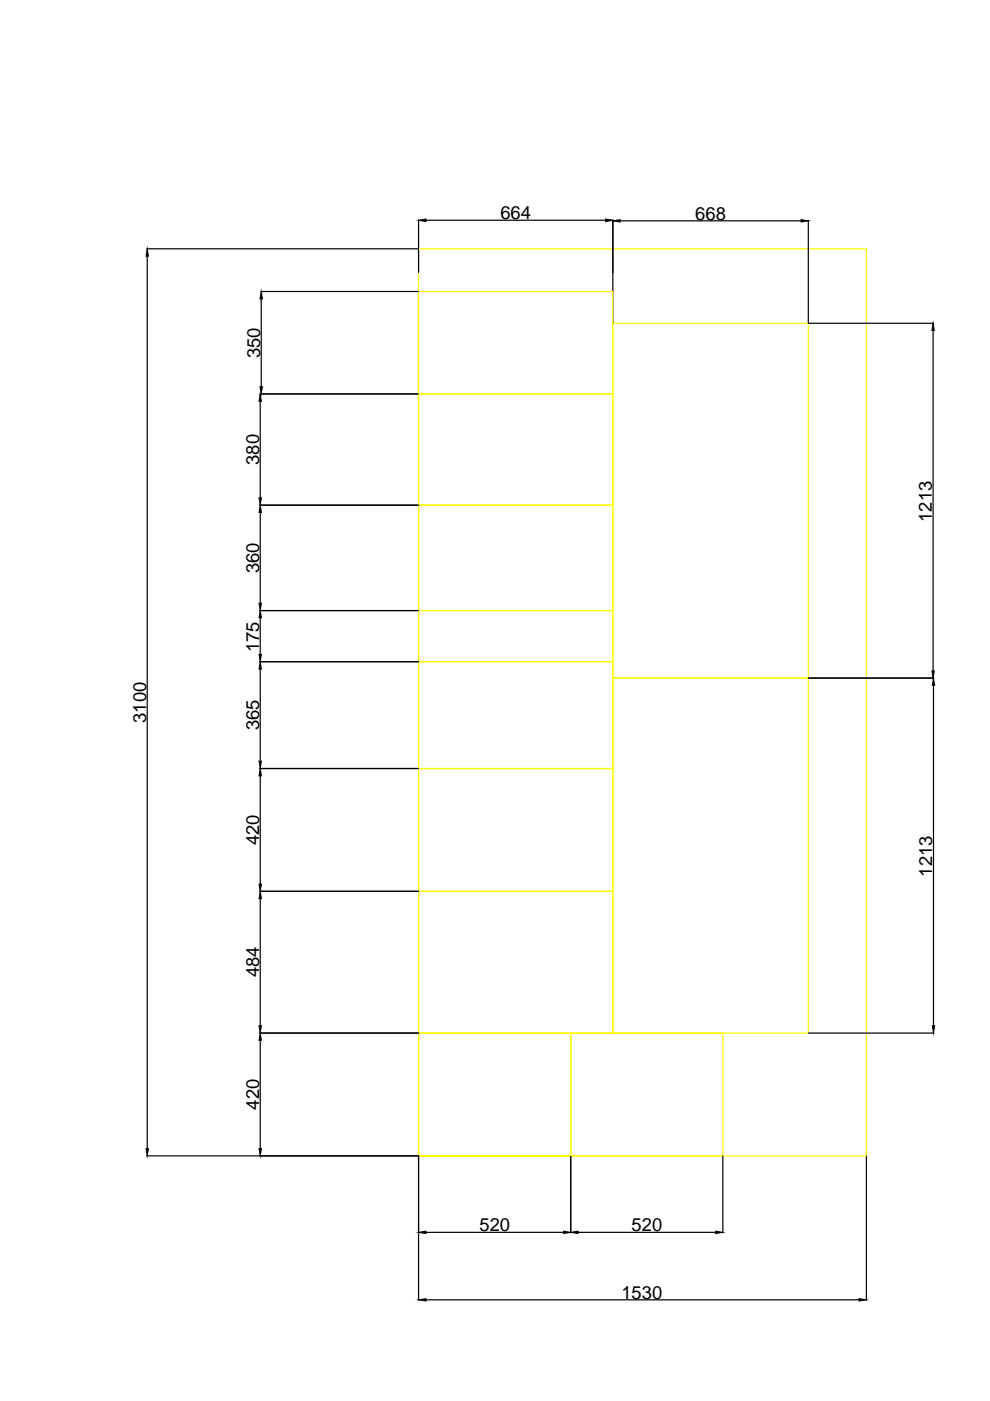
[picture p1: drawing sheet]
<svg xmlns="http://www.w3.org/2000/svg" width="210mm" height="297mm" viewBox="0 0 210 297" stroke-linecap="round" stroke-linejoin="round" font-family="sans-serif">
<path d="M88.7 52.7h95v192.4h-95h32.3v-26.1h-32.3v26.1zM88.7 61.8h41.2v21.7h-41.2zM129.9 68.5h41.5v75.3h-41.5zM88.7 83.5h41.2v23.6h-41.2zM88.7 107.1h41.2v22.4h-41.2zM88.7 129.5h41.2v10.8h-41.2zM88.7 140.3h41.2v22.6h-41.2zM129.9 143.8h41.5v75.2h-41.5zM88.7 162.9h41.2v26.1h-41.2zM88.7 189h41.2v30h-41.2zM121 219h32.3v26.1h-32.3z" fill="none" stroke="#ff0" stroke-width=".25"/>
<g fill="none" stroke="#000" stroke-width=".25">
<path d="M31.1 52.7h57.6M31.2 54.3v189.2M88.7 46.7v11.1M90.3 46.7h38.1M129.9 46.7v21.8M131.5 46.8h38.4M171.4 46.7v21.8M55.3 61.8h33.4M55.4 63.4v18.6M171.4 68.5h26.5M197.8 70.1v72.1M55.1 83.5h33.6"/>
<path d="M55.2 85.1v20.4M55.1 107.1h33.6M55.2 108.7v19.2M55.1 129.5h33.6M55.2 131v7.7M55.1 140.3h33.6M55.2 141.9v19.5M171.4 143.8h26.6M197.9 145.3v72.2M55.1 162.9h33.6M55.2 164.5v23M55.1 189h33.6"/>
<path d="M55.2 190.5v27M55.1 219h33.6M171.4 219h26.6M55.2 220.6v22.9M31.1 245.1h57.6M88.7 245.1v30.6M121 245.2v16.2M153.3 245.1v16.3M183.7 245.1v30.6M90.3 261.3h29.2M90.3 275.6h91.8M122.6 261.3h29.1"/>
</g>
<g fill="#000" stroke="#000" stroke-width=".21">
<path d="M31.2 52.7l.3 1.6h-.5zM88.7 46.7l1.6-.3v.6zM128.4 46.4l1.5 .3-1.5 .3zM129.9 46.8l1.6-.2v.5zM169.9 46.6l1.5 .2-1.5 .3zM55.4 61.8l.2 1.6h-.5zM197.8 68.5l.3 1.6h-.5zM55.2 83.5l.2 1.6h-.5zM55.1 82h.5l-.2 1.5zM55.2 107.1l.2 1.6h-.5zM54.9 105.5h.5l-.2 1.6zM54.9 138.7h.5l-.2 1.6z"/>
<path d="M55.2 129.5l.2 1.5h-.5zM54.9 127.9h.5l-.2 1.6zM55.2 140.3l.2 1.6h-.5zM197.6 142.2h.5l-.3 1.6zM197.9 143.8l.3 1.5h-.5zM55.2 162.9l.2 1.6h-.5zM54.9 161.4h.5l-.2 1.5zM55.2 189l.2 1.5h-.5zM54.9 187.5h.5l-.2 1.5zM54.9 217.5h.5l-.2 1.5zM197.7 217.5h.5l-.3 1.5zM55.2 219l.2 1.6h-.5z"/>
<path d="M31 243.5h.5l-.3 1.6zM54.9 243.5h.5l-.2 1.6zM88.7 261.3l1.6-.3v.5zM88.7 275.6l1.6-.3v.5zM119.5 261l1.5 .3-1.5 .2zM121 261.3l1.6-.3v.5zM151.7 261l1.6 .3-1.6 .2zM182.1 275.3l1.6 .3-1.6 .2z"/>
</g>
<g font-size="3.9">
<text x="106.1" y="46.5">664</text>
<text x="147.4" y="46.6">668</text>
<text x="55.1" y="75.9" transform="rotate(-90 55.1 75.9)">350</text>
<text x="54.9" y="98.6" transform="rotate(-90 54.9 98.6)">380</text>
<text x="197.6" y="110.6" transform="rotate(-90 197.6 110.6)">1213</text>
<text x="54.9" y="121.5" transform="rotate(-90 54.9 121.5)">360</text>
<text x="54.9" y="138.3" transform="rotate(-90 54.9 138.3)">175</text>
<text x="31" y="153.2" transform="rotate(-90 31 153.2)">3100</text>
<text x="54.9" y="154.9" transform="rotate(-90 54.9 154.9)">365</text>
<text x="54.9" y="179.2" transform="rotate(-90 54.9 179.2)">420</text>
<text x="197.7" y="185.8" transform="rotate(-90 197.7 185.8)">1213</text>
<text x="54.9" y="207.2" transform="rotate(-90 54.9 207.2)">484</text>
<text x="54.9" y="235.2" transform="rotate(-90 54.9 235.2)">420</text>
<text x="101.7" y="261">520</text>
<text x="133.9" y="261">520</text>
<text x="131.8" y="275.4">1530</text>
</g>
</svg>
